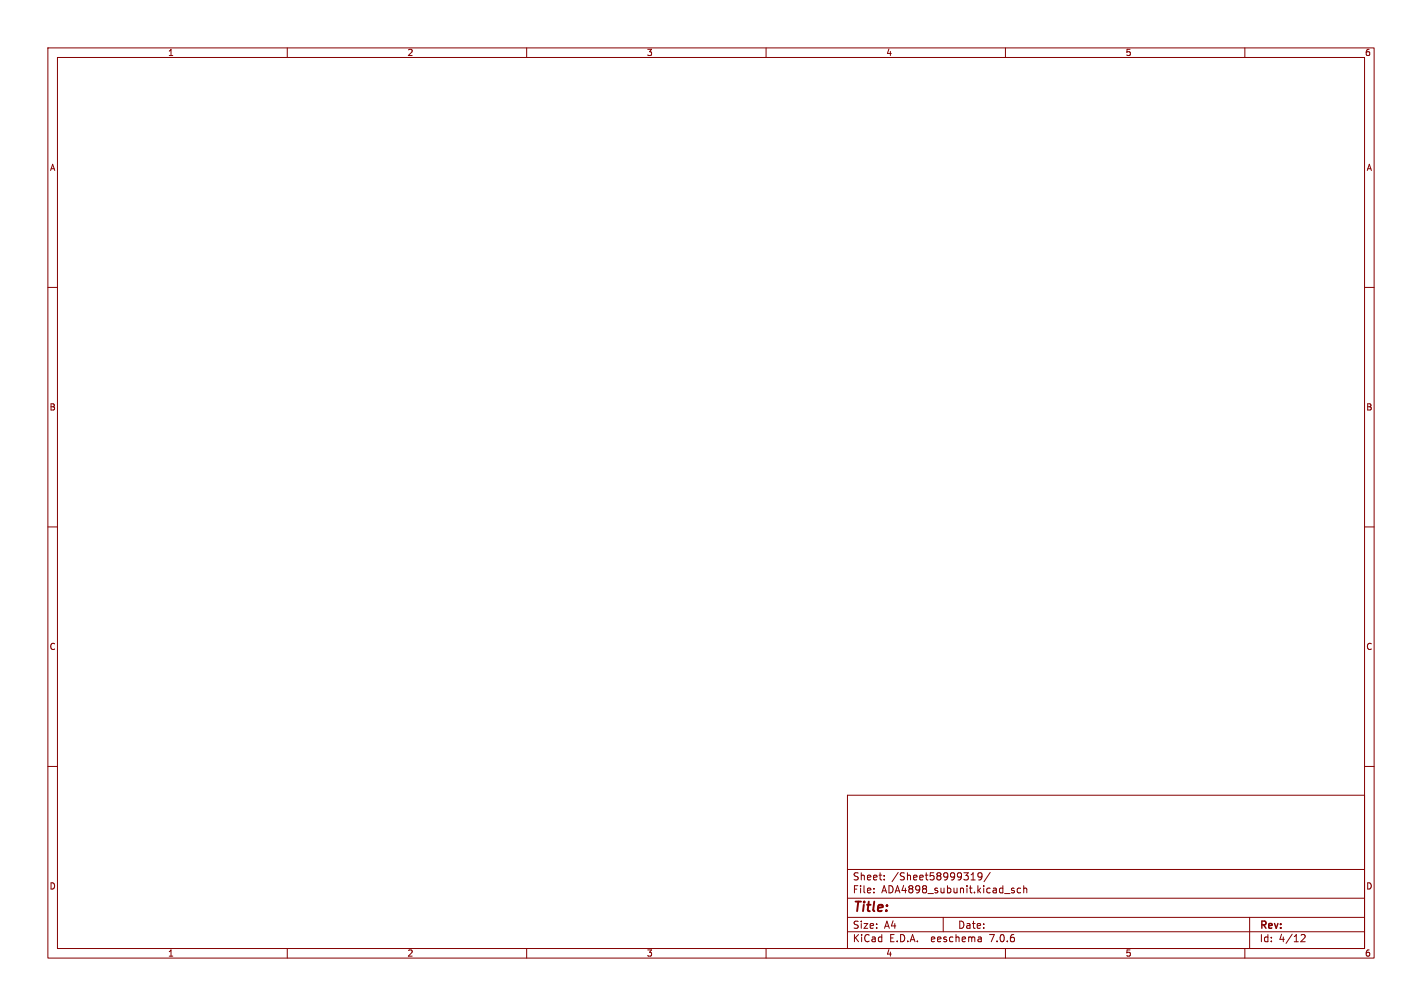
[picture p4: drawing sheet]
<svg xmlns="http://www.w3.org/2000/svg" width="297mm" height="210mm" viewBox="0 0 297 210" stroke-linecap="round" stroke-linejoin="round" font-family="sans-serif">
<g fill="none" stroke="#840000" stroke-width=".21">
<path d="M10 10h277v190h-277zM12 12h273v186h-273zM60 10v2M110 10v2M160 10v2M210 10v2M260 10v2M10 60h2M285 60h2M10 110h2M285 110h2M10 160h2"/>
<path d="M285 160h2M177 166h108v32h-108zM60 198v2M110 198v2M160 198v2M177 194.5h108M177 191.5h108M177 187.5h108M177 181.5h108M182.5 186.3v.1M182.5 185.5v.1M184.7 183.6v.1"/>
<path d="M184.7 182.8v.1M197 191.5v3M202.8 183.7h.9M202.8 182.6l.4-.4v1.5M204.9 195.7l.1 .9M205 196.5l-.2 .1M205 196h-.2M205.1 182.8l-.3 .3h-.3l-.3-.3 .2-.5 .4-.1 .2 .1a.99 .99 0 0 1-.3 1.4h-.3M206.8 182.1l-1.3 2M210 198v2M211.3 185.8l.6 .3-.1 .2-.4 .1M211.3 185.5h.5"/>
<path d="M213.2 185.5l-.5-.1-.2 .3 .1 .6h.6M213.8 185.5l.2-.1 .4 .1 .1 .9M213.8 184.9v1.5M260 198v2M261 191.5v6.5M271.7 195.2l.6-.1 .3 .4-.9 1.1h.9"/>
</g>
<text font-size="2.8" fill="#840000" x="178" y="190.9">Title:</text>
<g font-size="2.1" fill="#840000">
<text x="178" y="184">Sheet:</text>
<text x="186.2" y="184">/Sheet58999319/</text>
<text x="178" y="186.7">File:</text>
<text x="184.1" y="186.7">ADA4898_subunit.kicad_sch</text>
<text x="178" y="196.9">KiCad</text>
<text x="178" y="194.1">Size:</text>
<text x="184.7" y="194.1">A4</text>
<text x="185.7" y="196.9">E.D.A.</text>
<text x="194.6" y="196.9">eeschema</text>
<text x="200" y="194.1">Date:</text>
<text x="207" y="196.9">7.0.6</text>
<text x="263" y="194.3">Rev:</text>
<text x="263" y="196.9">Id:</text>
<text x="267.1" y="196.9">4/12</text>
</g>
<g font-size="1.8" fill="#840000">
<text x="35" y="11.9">1</text>
<text x="85" y="11.9">2</text>
<text x="135" y="11.9">3</text>
<text x="185" y="11.9">4</text>
<text x="235" y="11.9">5</text>
<text x="285" y="11.9">6</text>
<text x="10.3" y="35.9">A</text>
<text x="285.3" y="35.9">A</text>
<text x="10.3" y="85.9">B</text>
<text x="285.3" y="85.9">B</text>
<text x="10.3" y="135.9">C</text>
<text x="285.3" y="135.9">C</text>
<text x="10.3" y="185.9">D</text>
<text x="285.3" y="185.9">D</text>
<text x="35" y="199.9">1</text>
<text x="85" y="199.9">2</text>
<text x="135" y="199.9">3</text>
<text x="185" y="199.9">4</text>
<text x="235" y="199.9">5</text>
<text x="285" y="199.9">6</text>
</g>
</svg>
